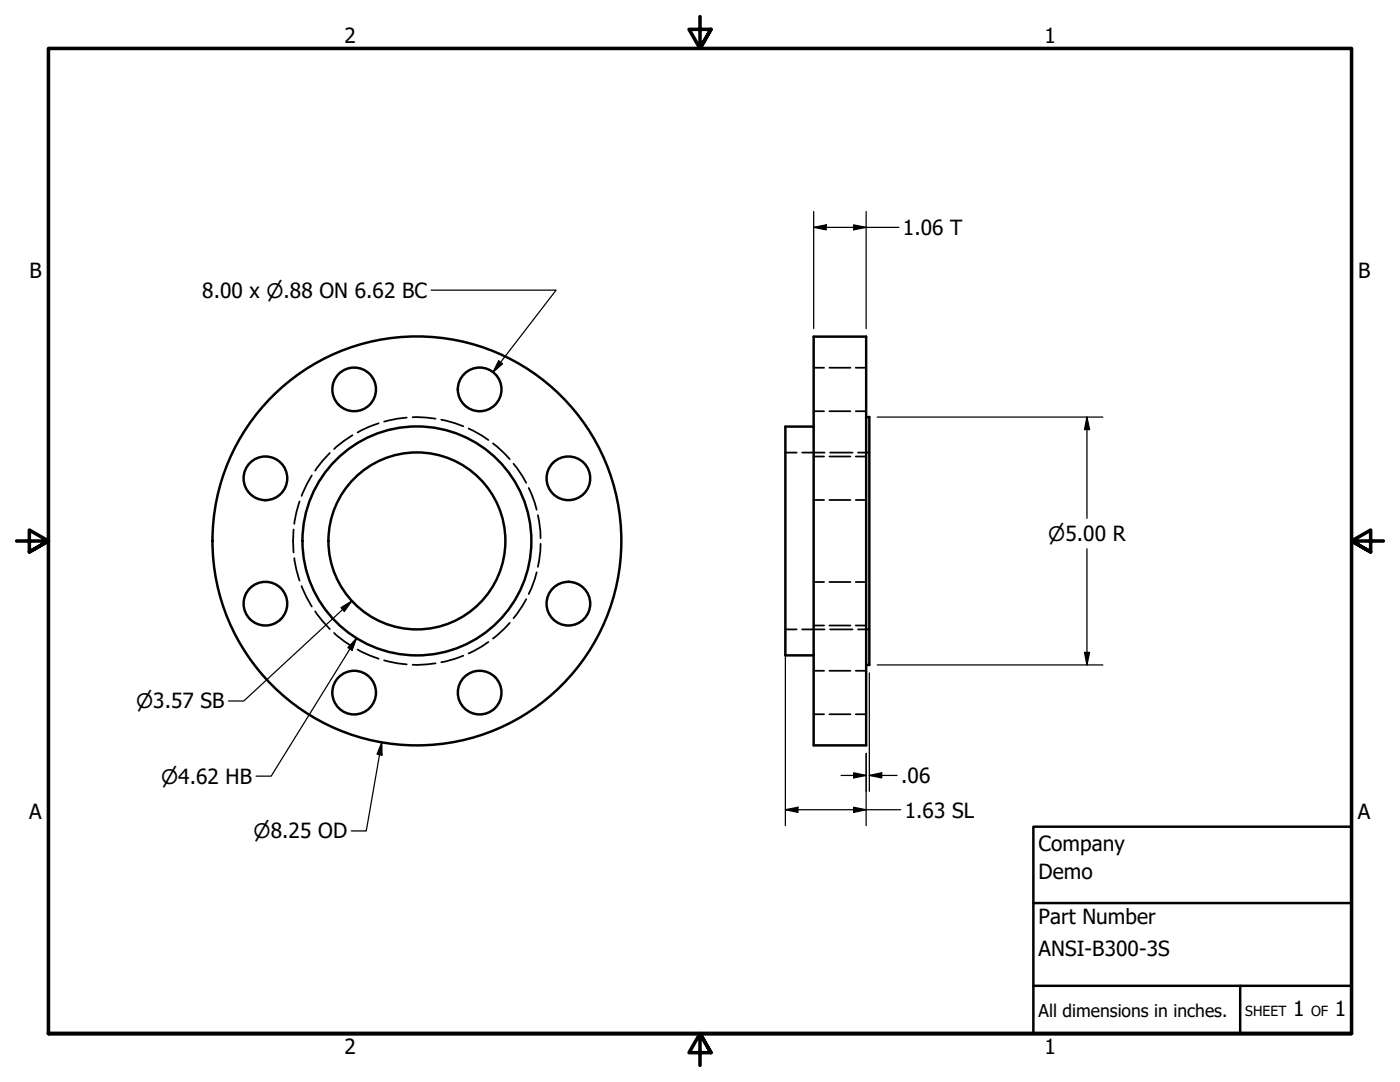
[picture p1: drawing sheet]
<svg xmlns="http://www.w3.org/2000/svg" width="279mm" height="216mm" viewBox="0 0 279 216" stroke-linecap="round" stroke-linejoin="round" font-family="sans-serif">
<!-- layer: Hidden (ANSI) -->
<g fill="none" stroke="#000" stroke-width=".35">
<path d="M162.4 73.4h2.1M165.5 73.4h4.2M170.8 73.4h2.1M62.2 94.9l-1 1.8-1 2.3M65.8 90.4l-1.4 1.5-1.5 2M70.3 86.9l-1.6 1-2 1.7M75.6 84.5l-1.9 .6-2.3 1.2M81.2 83.3l-1.9 .2-2.6 .6M82.3 83.3h2.8l1.8 .2M88.1 83.7l2.7 .8 1.7 .6M93.5 85.5l2.6 1.4 1.4 .9M98.4 88.5l2.3 2 1 1.1"/>
<path d="M102.5 92.5l1.8 2.5 .7 1.3M105.5 97.4l1.2 2.9 .4 1.4M156.7 90.3h2.3M160.1 90.3h4.5M162.4 99.8h2.1M162.4 91.1h2.1M162.4 82.1h2.1M165.5 99.8h4.2M165.5 91.1h4.2M165.5 82.1h4.2M165.7 90.3h4.4M170.8 99.8h2.1"/>
<path d="M170.8 91.1h2.1M170.8 82.1h2.1M171.2 90.3h2.3M58.6 105.7l-.1 2.2 .1 2.3M58.7 111.4l.5 2.3 .6 2.2M59.8 100l-.6 2.2-.5 2.3M60.2 116.9l1 2.3 1 1.8M105 119.6l-.7 1.3-1.8 2.5M107.1 114.2l-.4 1.4-1.2 2.9M107.4 102.8l.4 3.2 .1 1.4M107.9 108.5l-.1 1.4-.4 3.2M162.4 116.1h2.1"/>
<path d="M165.5 116.1h4.2M170.8 116.1h2.1M62.9 122l1.5 2 1.4 1.5M66.7 126.3l2 1.7 1.6 1M71.4 129.6l2.3 1.2 1.9 .6M76.7 131.8l2.6 .6 1.9 .2M86.9 132.4l-1.8 .2h-2.8M92.5 130.8l-1.7 .6-2.7 .8M97.5 128.1l-1.4 .9-2.6 1.4M101.7 124.3l-1 1.1-2.3 2M156.7 125.6h2.3M160.1 125.6h4.5"/>
<path d="M162.4 124.8h2.1M162.4 133.8h2.1M165.5 124.8h4.2M165.5 133.8h4.2M165.7 125.6h4.4M170.8 124.8h2.1M170.8 133.8h2.1M171.2 125.6h2.3M162.4 142.5h2.1M165.5 142.5h4.2M170.8 142.5h2.1"/>
</g>
<!-- layer: Visible (ANSI) -->
<g fill="none" stroke="#000" stroke-width=".49">
<path d="M162.4 67.2h10.5v81.5h-10.5zM162.4 85.1h-5.7v45.7h5.7M172.9 83.2h.6v49.5h-.6"/>
<circle cx="70.7" cy="77.7" r="4.4"/>
<circle cx="95.7" cy="77.7" r="4.4"/>
<circle cx="53" cy="95.4" r="4.4"/>
<circle cx="113.4" cy="95.4" r="4.4"/>
<circle cx="83.2" cy="107.9" r="17.7"/>
<circle cx="83.2" cy="107.9" r="22.8"/>
<circle cx="83.2" cy="107.9" r="40.8"/>
<circle cx="53" cy="120.5" r="4.4"/>
<circle cx="70.7" cy="138.2" r="4.4"/>
<circle cx="95.7" cy="138.2" r="4.4"/>
<circle cx="113.4" cy="120.5" r="4.4"/>
</g>
<!-- layer: Border (ANSI) -->
<path d="M139.7 3.3v6.4l-2.2-3.8h4.4l-2.2 3.8 2.2-3.8M3.3 107.9h6.4l-3.8-2.1v4.3l3.8-2.2-3.8 2.2M276.1 107.9h-6.4l3.8-2.1v4.3l-3.8-2.2 3.8 2.2M9.7 206.2v-196.5h260v196.5h-260h260M141.9 210l-2.2-3.8 2.2 3.8h-4.4l2.2-3.8v6.4" fill="none" stroke="#000" stroke-width=".71"/>
<!-- layer: Title (ANSI) -->
<path d="M206.2 165h63.5v41.2h-63.5zM206.2 196.7h63.5M206.2 180.2h63.5M247.5 196.7v9.5" fill="none" stroke="#000" stroke-width=".49"/>
<!-- layer: Dimension (ANSI) -->
<g fill="none" stroke="#000" stroke-width=".25">
<path d="M86 57.9h25l-12.6 16.4M162.4 45.4l2.5-.5v1zM162.4 45.4h17M162.4 42.2v23.4M170.4 44.9l2.5 .5-2.5 .5zM172.9 42.2v23.4M99.5 72l.8 .6-1.9 1.7zM175.1 83.2h45M216.9 83.2l.6 2.5h-1.1zM216.9 83.2v20.2M70.2 119.9l-21.6 20h-3M216.9 109.5v23.2"/>
<path d="M68.1 121.2l2.1-1.3-1.5 2.1zM71.2 127.4l-.9 2.4-.9-.6zM71.2 127.4l-17.1 27.5h-3M156.7 127.2v37.5M173.5 134.3v23.6M175.1 132.7h45M216.4 130.2h1.1l-.6 2.5zM76.2 148.1v2.6l-1-.2zM76.2 148.1l-3.1 17.7h-3M167.9 154.7h5M170.4 154.2l2.5 .5-2.5 .5zM172.9 150.3v14.4"/>
<path d="M173.5 154.7l2.5-.5v1zM173.5 154.7h5.5M156.7 161.6l2.5-.5v1zM156.7 161.6h23M170.4 161.1l2.5 .5-2.5 .5z"/>
</g>
<g fill="#000">
<path d="M162.4 45.4l2.5-.5v1z" fill-rule="evenodd"/>
<path d="M170.4 44.9l2.5 .5-2.5 .5z" fill-rule="evenodd"/>
<path d="M99.5 72l.8 .6-1.9 1.7z" fill-rule="evenodd"/>
<path d="M216.9 83.2l.6 2.5h-1.1z" fill-rule="evenodd"/>
<path d="M68.1 121.2l2.1-1.3-1.5 2.1z" fill-rule="evenodd"/>
<path d="M71.2 127.4l-.9 2.4-.9-.6z" fill-rule="evenodd"/>
<path d="M216.4 130.2h1.1l-.6 2.5z" fill-rule="evenodd"/>
<path d="M76.2 148.1v2.6l-1-.2z" fill-rule="evenodd"/>
<path d="M170.4 154.2l2.5 .5-2.5 .5z" fill-rule="evenodd"/>
<path d="M173.5 154.7l2.5-.5v1z" fill-rule="evenodd"/>
<path d="M156.7 161.6l2.5-.5v1z" fill-rule="evenodd"/>
<path d="M170.4 161.1l2.5 .5-2.5 .5z" fill-rule="evenodd"/>
</g>
<g font-size="4.2">
<text x="68.7" y="8.6">2</text>
<text x="208.4" y="8.6">1</text>
<text x="180.2" y="46.9">1.06 T</text>
<text x="5.9" y="55.5">B</text>
<text x="40.4" y="59.4">8.00 x ⌀.88 ON 6.62 BC</text>
<text x="271" y="55.5">B</text>
<text x="179.8" y="156.2">.06</text>
<text x="5.8" y="163.4">A</text>
<text x="180.6" y="163.1">1.63 SL</text>
<text x="271" y="163.4">A</text>
<text x="207.3" y="169.8">Company</text>
<text x="207.3" y="175.4">Demo</text>
<text x="207.3" y="184.4">Part Number</text>
<text x="207.3" y="190.7">ANSI-B300-3S</text>
<text x="258.1" y="202.8">1</text>
<text x="266.4" y="202.8">1</text>
<text x="68.7" y="210.3">2</text>
<text x="208.4" y="210.3">1</text>
</g>
<g font-size="4">
<text x="209.2" y="107.9">⌀5.00 R</text>
<text x="27.2" y="141.3">⌀3.57 SB</text>
<text x="32.2" y="156.4">⌀4.62 HB</text>
<text x="50.6" y="167.3">⌀8.25 OD</text>
</g>
<text font-size="3.5" x="207.3" y="202.9">All dimensions in inches.</text>
<g font-size="2.8">
<text x="248.5" y="202.8">SHEET</text>
<text x="261.7" y="202.8">OF</text>
</g>
</svg>
